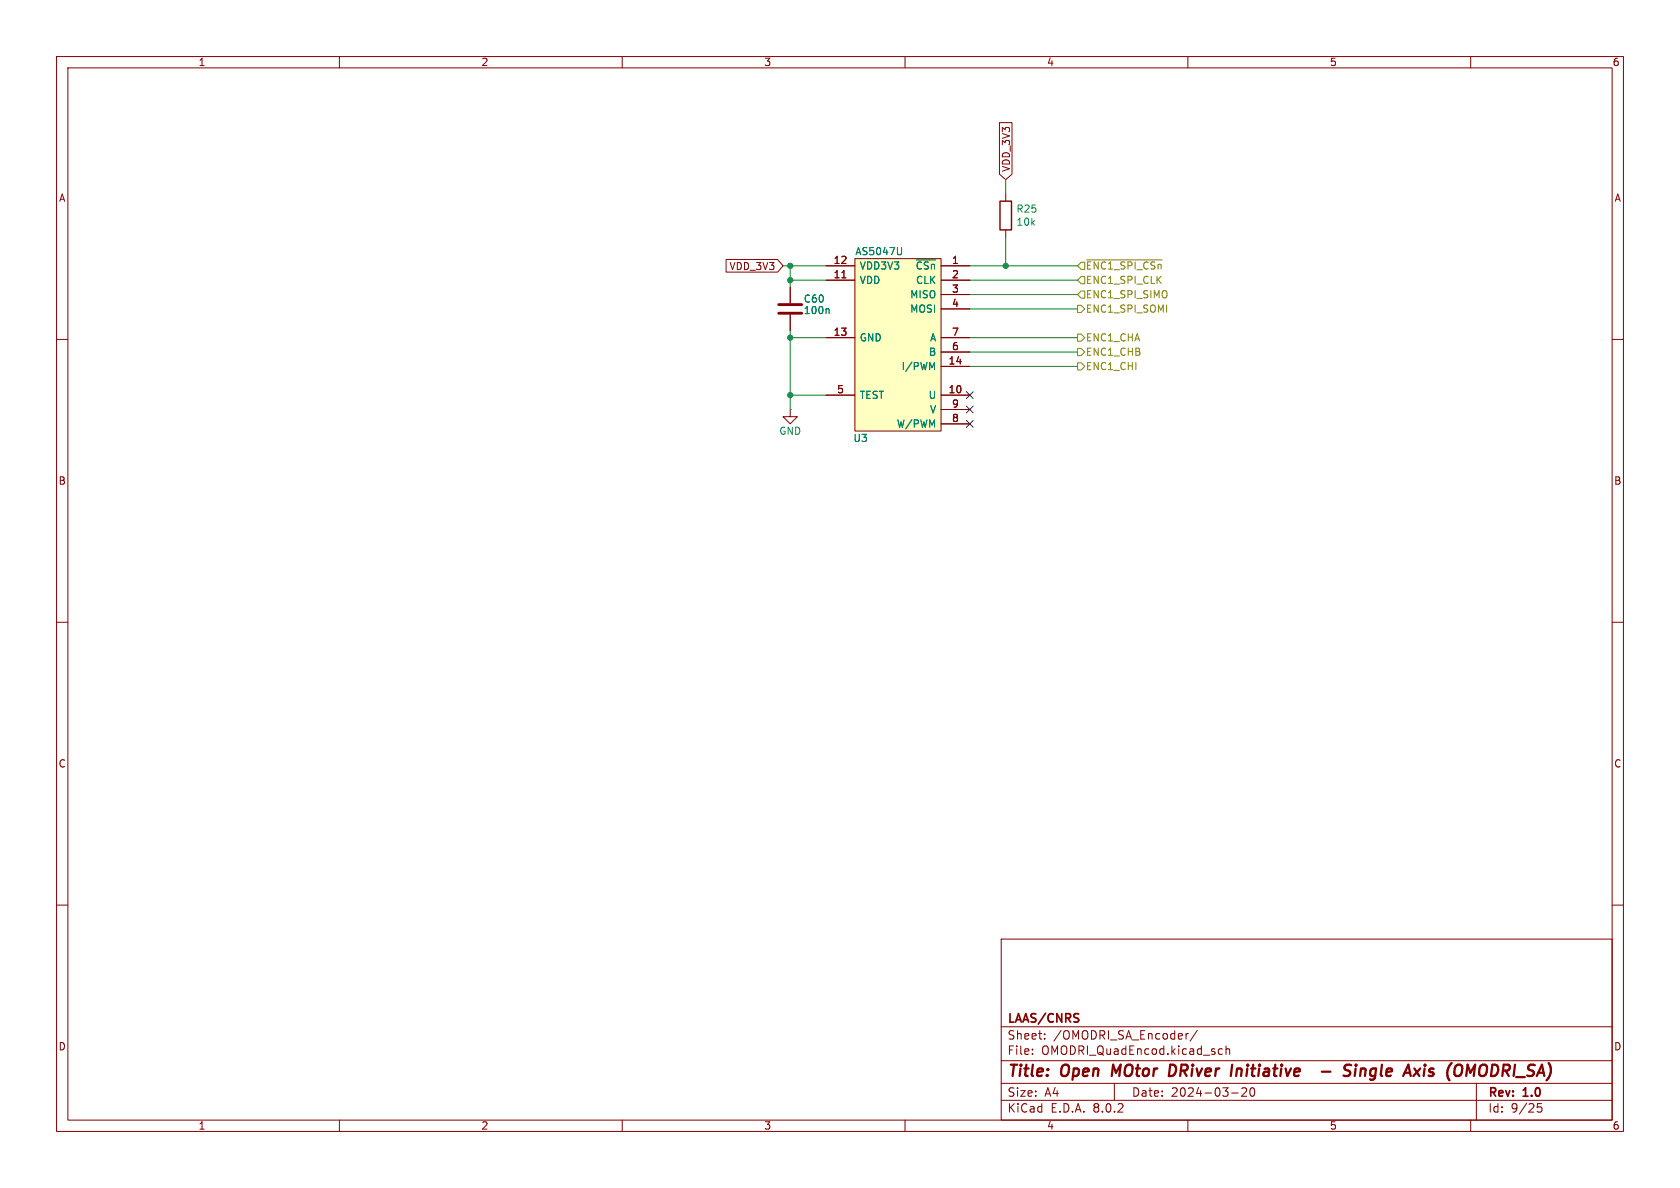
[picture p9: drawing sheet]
<svg xmlns="http://www.w3.org/2000/svg" width="297mm" height="210mm" viewBox="0 0 297 210" stroke-linecap="round" stroke-linejoin="round" font-family="sans-serif">
<g fill="none" stroke="#840000" stroke-width=".18">
<path d="M10 10h277v190h-277zM12 12h273v186h-273zM60 10v2M110 10v2M160 10v2M210 10v2M260 10v2M10 60h2M139.7 50.8v2.8M139.7 55.6v2.8M285 60h2M10 110h2"/>
<path d="M285 110h2M10 160h2M285 160h2M177 166h108v32h-108zM60 198v2M110 198v2M160 198v2M177 194.5h108M177 191.5h108M177 187.5h108M177 181.5h108M182.5 186.3v.1"/>
<path d="M182.5 185.5v.1M184.7 183.6v.1M184.7 182.8v.1M197 191.5v3M209.7 182.7v1M210 198v2M210.1 182.7l-.3 .1-.1 .2M211.7 182.1l-1.3 2M216.1 185.5l-.4-.1-.3 .3v.4l.1 .2h.6M216.7 185.5l.3-.1 .3 .1 .1 .9M216.7 184.9v1.5M217.7 193.2h1.2"/>
<path d="M219.5 192.4l.6-.1 .2 .1 .1 .3-.9 1.1h.9M221.2 192.4l.1-.1a.81 .81 0 0 1 .6 .6 .81 .81 0 0 1-.3 .8l-.1 .1a.81 .81 0 0 1-.6-.6 .81 .81 0 0 1 .3-.8zM260 198v2M261 191.5v6.5M272.5 195.1h-.7l-.1 .7 .3-.1h.5l.1 .3-.1 .5-.2 .1-.6-.1"/>
</g>
<g fill="none" stroke="#840000" stroke-width=".4">
<path d="M196.8 188.2l-.3 2M207.6 188.3l-.7-.1-.3 2h.5l.5-.3M218.7 188.9l-.2 1.3M219.3 188.9l-.6 .2M233.7 189.4h1.5M238.9 188.3a.85 .85 0 0 0-1.1 .1l-.1 .4v.2M239.7 188.9l-.2 1.3M239.7 188.2v.2M239.7 188.2l-.1 .1 .1 .1M239.7 188.2l.1 .1-.1 .1M240.6 189.1a.49 .49 0 0 1 .8 .1l-.1 1M240.6 188.9l-.2 1.3"/>
<path d="M251.9 188.2l-.1 .1 .1 .1M251.9 188.2l.1 .1-.1 .1M251.9 188.2v.2M252.6 190.1l.5 .1M253.3 188.9l-.5 .1-.1 .3v.1l.5 .1M261.6 188.9l-.1 1"/>
</g>
<path d="M137.7 55.4h4M137.7 53.8h4" fill="none" stroke="#840000" stroke-width=".51"/>
<path d="M146.4 54.6l.2 .2v.6" fill="none" stroke="#008484" stroke-width=".18"/>
<path d="M151.1 45.7h15.3v30.5h-15.3z" fill="#ffffc2"/>
<g fill="none" stroke="#840000" stroke-width=".18">
<path d="M176.7 21.7h2.2v9.1l-1.1 1-1.1-1zM177.8 34.3v1.3M128.4 45.9h9.1l.9 1.1-.9 1.1h-9.1zM139.7 50.8v2.8M139.7 55.6v2.8M146 49.5h5.1M146 47h5.1M146 59.7h5.1M148.8 49.1h.8M151.1 45.7h15.3v30.5h-15.3zM166.4 49.5h5M166.4 47h5"/>
<path d="M166.4 59.7h5M166.4 52.1h5M166.4 54.6h5M177.8 40.6v1.3M139.7 72.4v1.3h1.3l-1.3 1.2-1.3-1.2h1.3M139.7 72.4h.1M146 69.9h5.1M166.4 69.9h5M166.4 64.8h5M166.4 62.2h5M166.4 74.9h5M166.4 72.4h5"/>
</g>
<path d="M146.4 54.6l.2 .2v.6M159.4 43.8v1l-.3 .2M162 45.9h3.4M164.8 65l.4-.9v1.2" fill="none" stroke="#008484" stroke-width=".18"/>
<path d="M176.8 35.6h2v5h-2z" fill="none" stroke="#840000" stroke-width=".25"/>
<path d="M190.5 59.1h.6l.7 .6-.7 .6h-.6zM190.5 54h.6l.7 .6-.7 .6h-.6zM191.1 46.4h.7v1.2h-.7l-.6-.6zM191.1 48.9h.7v1.3h-.7l-.6-.7zM191.1 51.4h.7v1.3h-.7l-.6-.6zM192.1 45.9h13.4M190.5 64.1h.6l.7 .7-.7 .6h-.6zM190.5 61.6h.6l.7 .6-.7 .7h-.6z" fill="none" stroke="#848400" stroke-width=".18"/>
<g fill="none" stroke="#008400" stroke-width=".18">
<path d="M177.8 31.8v2.5M138.4 47h7.6M139.7 59.7h6.3M139.7 47v3.8M139.7 58.4v14M139.7 49.5h6.3M171.4 47h19.1M171.4 59.7h19.1M171.4 49.5h19.1M171.4 54.6h19.1M171.4 52.1h19.1M177.8 41.9v5.1"/>
<path d="M139.7 69.9h6.3M171.4 64.8h19.1M171.4 62.2h19.1"/>
</g>
<path d="M170.8 71.8l1.3 1.2M170.8 74.3l1.3 1.2M170.8 69.2l1.3 1.3M172.1 71.8l-1.3 1.2M172.1 74.3l-1.3 1.2M172.1 69.2l-1.3 1.3" fill="none" stroke="#000084" stroke-width=".18"/>
<g fill="#008400" stroke="#008400" stroke-width=".18">
<circle cx="177.8" cy="47" r=".46"/>
<circle cx="139.7" cy="47" r=".46"/>
<circle cx="139.7" cy="69.9" r=".46"/>
<circle cx="139.7" cy="59.7" r=".46"/>
<circle cx="139.7" cy="49.5" r=".46"/>
</g>
<g font-size="2.8" fill="#840000">
<text x="178" y="190.9">Title:</text>
<text x="187.7" y="190.9">Open</text>
<text x="197.4" y="190.9">MOtor</text>
<text x="208.3" y="190.9">DRiver</text>
<text x="220.1" y="190.9">Initiative</text>
<text x="237.7" y="190.9">-</text>
<text x="242.5" y="190.9">Single</text>
<text x="254" y="190.9">Axis</text>
<text x="262.2" y="190.9">(OMODRI_SA)</text>
</g>
<g font-size="2.1" fill="#840000">
<text x="178" y="184">Sheet:</text>
<text x="178" y="181.2">LAAS/CNRS</text>
<text x="186.2" y="184">/OMODRI_SA_Encoder/</text>
<text x="178" y="186.7">File:</text>
<text x="184.1" y="186.7">OMODRI_QuadEncod.kicad_sch</text>
<text x="178" y="196.9">KiCad</text>
<text x="178" y="194.1">Size:</text>
<text x="184.7" y="194.1">A4</text>
<text x="185.7" y="196.9">E.D.A.</text>
<text x="193.3" y="196.9">8.0.2</text>
<text x="200" y="194.1">Date:</text>
<text x="207" y="194.1">2024-03-20</text>
<text x="263" y="194.3">Rev:</text>
<text x="263" y="196.9">Id:</text>
<text x="267.1" y="196.9">9/25</text>
<text x="269.4" y="194.3">1.0</text>
</g>
<g font-size="1.8" fill="#840000">
<text x="35" y="11.9">1</text>
<text x="85" y="11.9">2</text>
<text x="135" y="11.9">3</text>
<text x="185" y="11.9">4</text>
<text x="235" y="11.9">5</text>
<text x="285" y="11.9">6</text>
<text x="10.3" y="35.9">A</text>
<text x="178.8" y="30.5" transform="rotate(-90 178.8 30.5)">VDD_3V3</text>
<text x="285.3" y="35.9">A</text>
<text x="128.9" y="47.9">VDD_3V3</text>
<text x="147.3" y="46.7">12</text>
<text x="168.2" y="46.7">1</text>
<text x="147.3" y="49.3">11</text>
<text x="168.2" y="49.3">2</text>
<text x="168.2" y="51.8">3</text>
<text x="147.3" y="59.4">13</text>
<text x="168.2" y="54.4">4</text>
<text x="168.2" y="59.4">7</text>
<text x="167.6" y="64.5">14</text>
<text x="168.2" y="62">6</text>
<text x="147.9" y="69.6">5</text>
<text x="167.6" y="69.6">10</text>
<text x="168.2" y="74.7">8</text>
<text x="168.2" y="72.1">9</text>
<text x="10.3" y="85.9">B</text>
<text x="285.3" y="85.9">B</text>
<text x="10.3" y="135.9">C</text>
<text x="285.3" y="135.9">C</text>
<text x="10.3" y="185.9">D</text>
<text x="285.3" y="185.9">D</text>
<text x="35" y="199.9">1</text>
<text x="85" y="199.9">2</text>
<text x="135" y="199.9">3</text>
<text x="185" y="199.9">4</text>
<text x="235" y="199.9">5</text>
<text x="285" y="199.9">6</text>
</g>
<g font-size="1.8" fill="#008484">
<text x="179.6" y="40.1">10k</text>
<text x="179.6" y="37.8">R25</text>
<text x="151.1" y="45.3">AS5047U</text>
<text x="151.9" y="47.9">VDD3V3</text>
<text x="161.8" y="47.9">~{CSn}</text>
<text x="142" y="53.7">C60</text>
<text x="151.9" y="50.4">VDD</text>
<text x="160.8" y="52.9">MISO</text>
<text x="161.8" y="50.4">CLK</text>
<text x="142" y="55.7">100n</text>
<text x="160.8" y="55.5">MOSI</text>
<text x="151.9" y="60.6">GND</text>
<text x="159.3" y="65.6">I/PWM</text>
<text x="164.1" y="63.1">B</text>
<text x="164.3" y="60.6">A</text>
<text x="151.9" y="70.7">TEST</text>
<text x="164.1" y="70.7">U</text>
<text x="137.7" y="77.1">GND</text>
<text x="158.5" y="75.8">W/PWM</text>
<text x="164.3" y="73.3">V</text>
<text x="150.8" y="78.3">U3</text>
</g>
<g font-size="1.8" fill="#848400">
<text x="191.9" y="47.9">~{ENC1_SPI_CSn}</text>
<text x="191.9" y="50.4">ENC1_SPI_CLK</text>
<text x="191.9" y="52.9">ENC1_SPI_SIMO</text>
<text x="191.9" y="55.5">ENC1_SPI_SOMI</text>
<text x="191.9" y="60.6">ENC1_CHA</text>
<text x="191.9" y="65.6">ENC1_CHI</text>
<text x="191.9" y="63.1">ENC1_CHB</text>
</g>
</svg>
